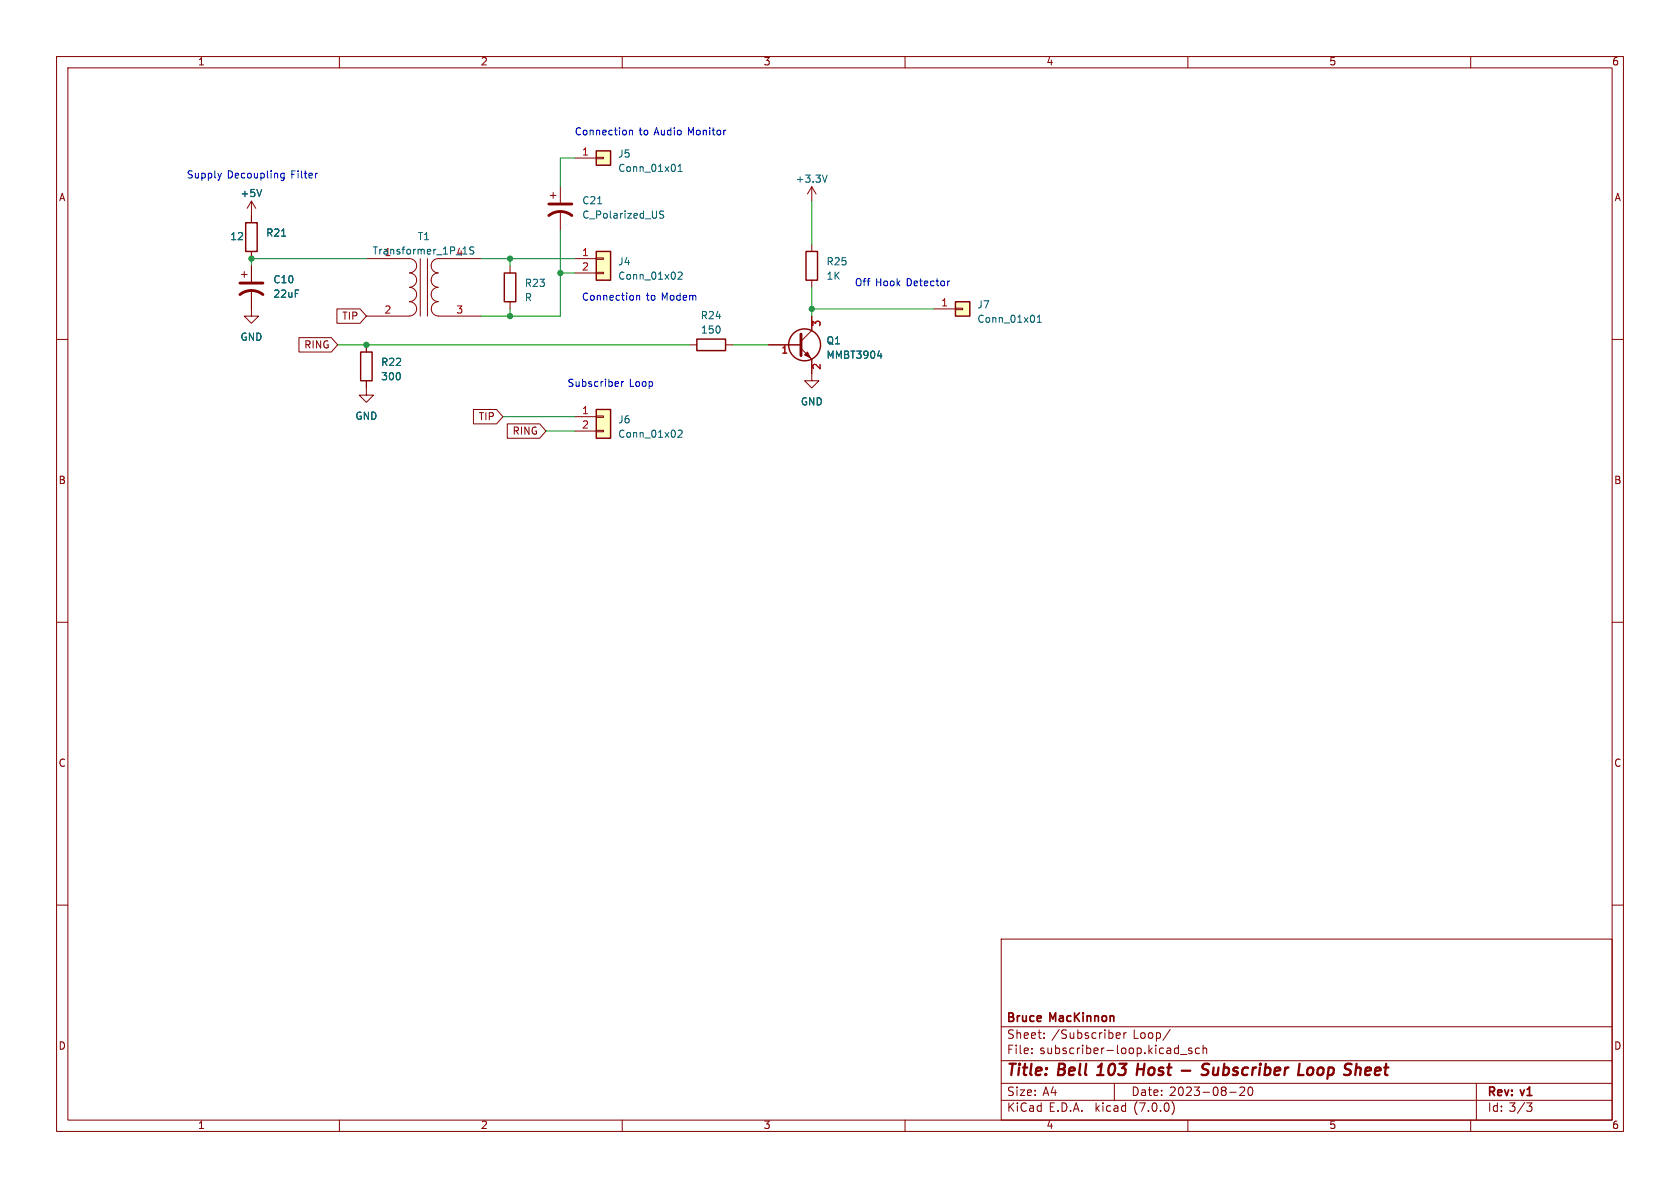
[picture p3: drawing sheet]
<svg xmlns="http://www.w3.org/2000/svg" width="297mm" height="210mm" viewBox="0 0 297 210" stroke-linecap="round" stroke-linejoin="round" font-family="sans-serif">
<g fill="none" stroke="#840000" stroke-width=".18">
<path d="M10 10h277v190h-277zM12 12h273v186h-273zM60 10v2M110 10v2M160 10v2M210 10v2M260 10v2M44.4 35.6v3.8M44.4 35.6l-.7 1.2M44.4 35.6l.8 1.2M97.3 34.5h1M97.8 34v1.1"/>
<path d="M99.1 33v2.8M99.1 37.3v3.3M101.6 27.9h3.8M105.4 27.8h1.3v.3h-1.3zM143.5 33l-.8 1.3M143.5 33v2.6M143.5 33l.8 1.3M10 60h2M42.7 48.5h1M43.2 48v1M44.4 51.3v4.6h1.3l-1.3 1.3-1.2-1.3h1.2M44.4 44.5v1.2"/>
<path d="M44.4 47v2.8M52.8 59.7h5.8l1.1 1.3-1.1 1.2h-5.8zM59.6 54.6h4.1l1.1 1.3-1.1 1.3h-4.1zM64.8 45.7h7.6a1.26 1.26 0 0 1 1.3 1.3 1.26 1.26 0 0 1-1.3 1.2M72.4 53.3a1.26 1.26 0 0 1 1.3 1.3 1.26 1.26 0 0 1-1.3 1.3h-7.6M72.4 48.3a1.27 1.27 0 0 1 1.3 1.2 1.27 1.27 0 0 1-1.3 1.3 1.26 1.26 0 0 1 1.3 1.3 1.26 1.26 0 0 1-1.3 1.2M74.3 45.7v10.2M75.6 45.7v10.2M77.5 48.3a1.27 1.27 0 0 0-1.3 1.2 1.27 1.27 0 0 0 1.3 1.3 1.26 1.26 0 0 0-1.3 1.3 1.26 1.26 0 0 0 1.3 1.2M77.5 53.3a1.26 1.26 0 0 0-1.2 1.3 1.26 1.26 0 0 0 1.2 1.3h7.6M85.1 45.7h-7.6a1.26 1.26 0 0 0-1.3 1.3 1.26 1.26 0 0 0 1.3 1.2M90.2 47v1.3"/>
<path d="M90.2 53.3v1.3M101.6 45.7h3.8M101.6 48.3h3.8M105.4 48.1h1.3v.3h-1.3zM105.4 45.6h1.3v.2h-1.3zM143.5 43.2v1.3M143.5 49.5v1.3M143.5 55.9v2.5l-1.9 1.9M165.1 54.6h3.8M168.9 54.5h1.3v.2h-1.3zM285 60h2M64.8 67.3v2.6h1.2l-1.2 1.2-1.3-1.2h1.3"/>
<path d="M64.8 61v1.2M83.7 72.4h4.1l1.1 1.3-1.1 1.2h-4.1zM89.7 74.9h5.7l1.1 1.3-1.1 1.3h-5.7zM101.6 73.7h3.8M101.6 76.2h3.8M105.4 76.1h1.3v.2h-1.3zM105.4 73.5h1.3v.3h-1.3zM121.9 61h1.3M128.3 61h1.2M135.9 61h5.7M141.6 61.6l1.9 1.9v3.8h1.3l-1.3 1.3-1.3-1.3h1.3M10 110h2"/>
<path d="M285 110h2M10 160h2M285 160h2M177 166h108v32h-108zM60 198v2M110 198v2M160 198v2M177 194.5h108M177 191.5h108M177 187.5h108M177 181.5h108M182.4 186.1v.2"/>
<path d="M182.4 185.3v.2M184.6 183.4v.2M184.6 182.6v.2M197 191.5v3M197.3 183.1l.7-.2v-.3h-.5l-.2 .2 .1 .7h.6M198.7 182.6v1M199.1 182.6h-.3l-.1 .2M206.9 182l-1.3 1.9M207.2 194.8a1.74 1.74 0 0 1 0 2.2M208.7 186.4h1.1M210 198v2M210.7 185.3h-.4l-.2 .2 .1 .2 .5 .1v.4h-.6"/>
<path d="M212 185.3h-.4l-.3 .2v.5l.2 .2h.5M212.7 185.4l.2-.1h.4v1M212.7 184.8v1.5M217.4 193.1h1.1M219.2 192.3l.6-.1 .2 .1v.3l-.9 1.1h.9M220.8 192.3l.2-.1a.81 .81 0 0 1 .6 .6 .81 .81 0 0 1-.3 .8l-.2 .1a.81 .81 0 0 1-.3-1.4zM260 198v2M261 191.5v6.5M270.8 195l-.5 .5 .5 .2v.5l-.3 .3h-.4"/>
</g>
<path d="M193.9 190h1.2M194.3 188.5l-.2 .1M201.1 189h1.1M201.2 188l-.3 2M208.9 189.3h1.5M213.8 188.1a.85 .85 0 0 0-1.1 .1 .45 .45 0 0 0 .2 .8l.4 .1a.49 .49 0 0 1 .3 .5 .49 .49 0 0 1-.4 .4l-.8-.1M231.9 188.7a.62 .62 0 0 0-.8 .4v.8a.52 .52 0 0 0 .8 0" fill="none" stroke="#840000" stroke-width=".4"/>
<path d="M46.3 33.5l-.5 1.3M117.3 37.4l-.4-.1-.2 .1v.4l.5 .2 .1 .3-.2 .3-.5-.1M119.9 30.3h.7M119.9 29.4l.3-.4v1.3M146.2 30.9l-.4 1.3M81.8 44.9h.8M83.8 43.7l-.5-.1-.3 .3 .2 .3 .5 .2v.4l-.2 .1h-.5M119.9 48.2l.5-.1 .2 .4-.8 .9h.8M183.4 57h.7M183.4 56.1l.3-.4v1.3M119.9 76.2l.5-.2 .2 .4-.8 .9h.8M155.1 62.9h.8" fill="none" stroke="#006464" stroke-width=".18"/>
<g fill="none" stroke="#840000" stroke-width=".25">
<path d="M43.4 39.4h2.1v5.1h-2.1zM105.4 26.7h2.5v2.5h-2.5zM89.2 48.3h2v5h-2zM105.4 44.5h2.5v5h-2.5zM123.2 59.9h5.1v2.1h-5.1zM142.5 44.5h2v5h-2zM168.9 53.3h2.5v2.6h-2.5zM63.8 62.2h2v5.1h-2zM105.4 72.4h2.5v5.1h-2.5z"/>
<circle cx="142.2" cy="61" r="2.82"/>
</g>
<path d="M97 38.1a3.3 3.3 0 0 1 4.1 0M97 36.1h4.1M42.4 52.1a3.3 3.3 0 0 1 4.1 0M42.4 50h4.1M141.6 59.1v3.8" fill="none" stroke="#840000" stroke-width=".51"/>
<g fill="#ffffc2" stroke="#ffffc2" stroke-width=".18">
<path d="M105.4 72.4h2.5v5.1h-2.5z"/>
<path d="M105.4 44.5h2.5v5h-2.5z"/>
<path d="M105.4 26.7h2.5v2.5h-2.5z"/>
<path d="M168.9 53.3h2.5v2.6h-2.5z"/>
</g>
<path d="M142.2 62.7l.5-.5 .6 1z" fill="#840000" stroke="#840000" stroke-width=".18"/>
<path d="M39.1 30.6l-.3 .9M50.2 30.6v1.1l-.2 .2-.3-.1M50.2 30.7l-.3-.1-.3 .3 .1 .5h.5M56 30.6h.1M111.3 23v.9M111.3 23.1l.2-.1 .3 .1v.8M112.5 52.2v.9M112.5 52.3l.2-.1 .3 .1 .1 .8M167.9 49.7l-.3 .1M109.9 67.5v.8M110.2 67.5l-.3 .2" fill="none" stroke="#0000c2" stroke-width=".18"/>
<g fill="none" stroke="#009600" stroke-width=".18">
<path d="M101.6 27.9h-2.5v5.1M143.5 35.6v7.6M64.8 45.7h-20.4v1.3M85.1 45.7h16.5M90.2 45.7v1.3M90.2 54.6v1.3M99.1 40.6v15.3h-14M99.1 48.3h2.5M143.5 50.8v5.1M143.5 54.6h21.6M59.7 61h62.2M88.9 73.7h12.7"/>
<path d="M96.5 76.2h5.1M129.5 61h6.4"/>
</g>
<g fill="#009600" stroke="#009600" stroke-width=".18">
<circle cx="90.2" cy="45.7" r=".46"/>
<circle cx="64.8" cy="61" r=".46"/>
<circle cx="44.4" cy="45.7" r=".46"/>
<circle cx="90.2" cy="55.9" r=".46"/>
<circle cx="99.1" cy="48.3" r=".46"/>
<circle cx="143.5" cy="54.6" r=".46"/>
</g>
<g font-size="2.8" fill="#840000">
<text x="178" y="190.8">Title:</text>
<text x="187.1" y="190.8">Bell</text>
<text x="194.7" y="190.8">103</text>
<text x="202.3" y="190.8">Host</text>
<text x="215" y="190.8">Subscriber</text>
<text x="232.6" y="190.8">Loop Sheet</text>
</g>
<g font-size="2.1" fill="#840000">
<text x="178" y="183.9">Sheet:</text>
<text x="178" y="181.1">Bruce</text>
<text x="185.7" y="181.1">MacKinnon</text>
<text x="185.9" y="183.9">/Subscriber</text>
<text x="200.3" y="183.9">Loop/</text>
<text x="178" y="186.6">File:</text>
<text x="183.8" y="186.6">subscriber-loop.kicad_sch</text>
<text x="178" y="196.8">KiCad</text>
<text x="178" y="194">Size:</text>
<text x="184.3" y="194">A4</text>
<text x="185.4" y="196.8">E.D.A.</text>
<text x="193.7" y="196.8">kicad</text>
<text x="200" y="194">Date:</text>
<text x="200.6" y="196.8">(7.0.0)</text>
<text x="206.7" y="194">2023-08-20</text>
<text x="263" y="194.2">Rev:</text>
<text x="263" y="196.8">Id: 3/3</text>
<text x="269" y="194.2">v1</text>
</g>
<g font-size="1.8" fill="#840000">
<text x="35" y="11.8">1</text>
<text x="85" y="11.8">2</text>
<text x="135" y="11.8">3</text>
<text x="185" y="11.8">4</text>
<text x="235" y="11.8">5</text>
<text x="285" y="11.8">6</text>
<text x="10.4" y="35.8">A</text>
<text x="285.4" y="35.8">A</text>
<text x="60.4" y="56.8">TIP</text>
<text x="53.7" y="61.9">RING</text>
<text x="84.5" y="74.6">TIP</text>
<text x="90.5" y="77.1">RING</text>
<text x="10.3" y="85.8">B</text>
<text x="285.3" y="85.8">B</text>
<text x="10.3" y="135.8">C</text>
<text x="285.3" y="135.8">C</text>
<text x="10.3" y="185.8">D</text>
<text x="285.3" y="185.8">D</text>
<text x="35" y="199.8">1</text>
<text x="85" y="199.8">2</text>
<text x="135" y="199.8">3</text>
<text x="185" y="199.8">4</text>
<text x="235" y="199.8">5</text>
<text x="285" y="199.8">6</text>
</g>
<g font-size="1.8" fill="#0000c2">
<text x="101.6" y="24.1">Connection</text>
<text x="113" y="24.1">to</text>
<text x="115.8" y="24.1">Audio</text>
<text x="121.8" y="24.1">Monitor</text>
<text x="33" y="31.8">Supply</text>
<text x="40.2" y="31.8">Decoupling</text>
<text x="51.5" y="31.8">Filter</text>
<text x="102.9" y="53.3">Connection</text>
<text x="114.3" y="53.3">to</text>
<text x="117" y="53.3">Modem</text>
<text x="151.1" y="50.8">Off</text>
<text x="154.8" y="50.8">Hook</text>
<text x="160.3" y="50.8">Detector</text>
<text x="100.3" y="68.6">Subscriber</text>
<text x="111.3" y="68.6">Loop</text>
</g>
<g font-size="1.8" fill="#a90000">
<text x="102.8" y="27.7">1</text>
<text x="102.8" y="45.5">1</text>
<text x="102.8" y="48">2</text>
<text x="67.9" y="55.6">2</text>
<text x="80.6" y="55.6">3</text>
<text x="145.4" y="57.8" transform="rotate(-90 145.4 57.8)">3</text>
<text x="166.3" y="54.4">1</text>
<text x="138.1" y="62.9">1</text>
<text x="145.4" y="65.4" transform="rotate(-90 145.4 65.4)">2</text>
<text x="102.8" y="73.4">1</text>
<text x="102.8" y="75.9">2</text>
</g>
<g font-size="1.8" fill="#006464">
<text x="109.2" y="28.1">J5</text>
<text x="42.5" y="35.1">+5V</text>
<text x="109.2" y="30.7">Conn_01x01</text>
<text x="140.6" y="32.6">+3.3V</text>
<text x="102.9" y="36.4">C21</text>
<text x="102.9" y="38.9">C_Polarized_US</text>
<text x="40.6" y="42.7">12</text>
<text x="47" y="42.1">R21</text>
<text x="65.8" y="45.3">Transformer_1P_1S</text>
<text x="67.9" y="45.5">1</text>
<text x="73.8" y="42.7">T1</text>
<text x="80.6" y="45.5">4</text>
<text x="109.2" y="47.2">J4</text>
<text x="146.1" y="47.2">R25</text>
<text x="48.3" y="50.4">C10</text>
<text x="48.3" y="52.9">22uF</text>
<text x="92.7" y="51">R23</text>
<text x="92.7" y="53.5">R</text>
<text x="109.2" y="49.7">Conn_01x02</text>
<text x="146.1" y="49.7">1K</text>
<text x="123.8" y="56.7">R24</text>
<text x="123.9" y="59.2">150</text>
<text x="172.7" y="54.8">J7</text>
<text x="172.7" y="57.3">Conn_01x01</text>
<text x="42.5" y="60.5">GND</text>
<text x="67.3" y="65">R22</text>
<text x="146.1" y="61.2">Q1</text>
<text x="146.1" y="63.7">MMBT3904</text>
<text x="67.3" y="67.5">300</text>
<text x="141.5" y="71.9">GND</text>
<text x="62.8" y="74.5">GND</text>
<text x="109.2" y="75.1">J6</text>
<text x="109.2" y="77.7">Conn_01x02</text>
</g>
</svg>
